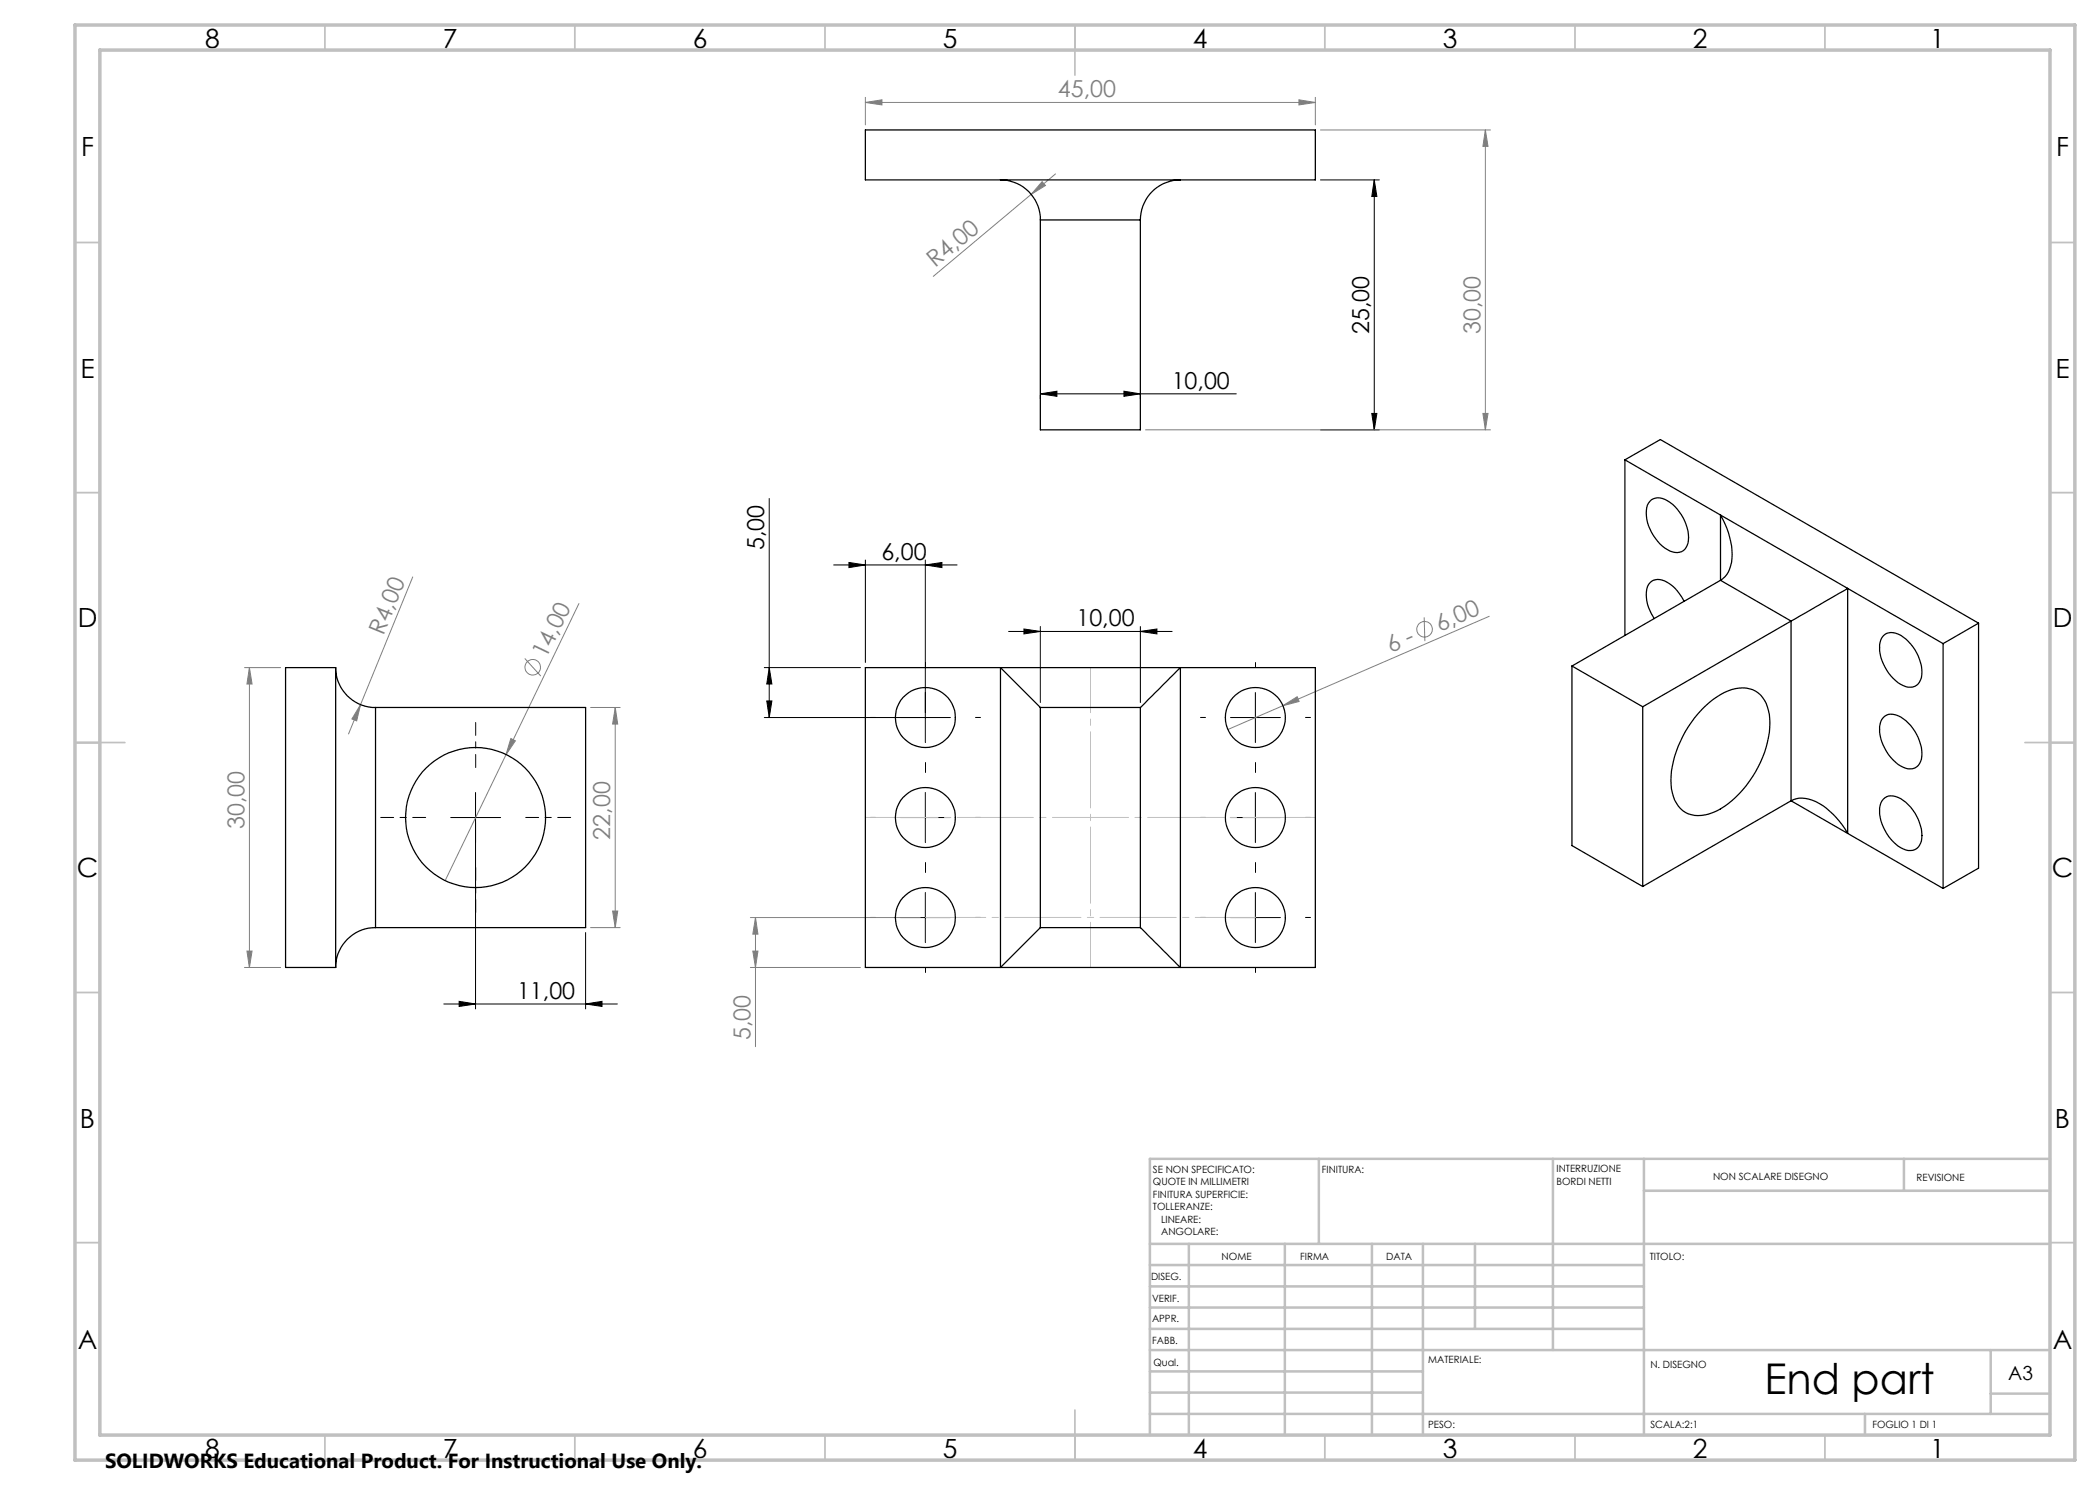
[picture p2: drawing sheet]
<svg xmlns="http://www.w3.org/2000/svg" width="420mm" height="297mm" viewBox="0 0 420 297" stroke-linecap="round" stroke-linejoin="round" font-family="sans-serif">
<g fill="none" stroke="#808080" stroke-width=".2">
<path d="M173.1 19.5v5.5M259.8 20l3.3 .5-3.3 .5zM263.1 19.5v5.5M173.1 20.5l3.3-.5v1zM173.1 20.5h90M208.4 36.3l.7 .8-2.9 1.8zM211.1 34.8l-24.4 20.5M264.1 26h34M297.1 26l.5 3.3h-1zM297.1 26v60M229.1 86h69M296.6 82.7h1l-.5 3.3z"/>
<path d="M82.5 115.4l-12.8 31.4M48.9 133.5h7.2M49.9 133.5l.5 3.3h-1zM49.9 133.5v60M105 131.7l3.2 3.5M115.8 120.7l-26.8 55.4M284.8 123.5l.2 4.7M297.9 123.3l-52.3 22.6M72.1 140.9l-.8 3.3-.9-.4zM102.2 147.7l.9 .5-1.9 2.7zM118.1 141.5h5.9M123 141.5l.5 3.3h-1z"/>
<path d="M123 141.5v44M256.6 141.1l2.8-1.8 .4 1zM48.9 193.5h7.2M49.4 190.2h1l-.5 3.3zM118.1 185.5h5.9M122.5 182.2h1l-.5 3.3zM150.1 183.5h34M150.1 193.5h22M150.6 190.2h1l-.5 3.3zM151.1 183.5l.5 3.3h-1zM151.1 183.5v25.8"/>
<circle cx="106.5" cy="133.4" r="1.56"/>
<circle cx="284.9" cy="125.9" r="1.56"/>
</g>
<g fill="none" stroke="#000" stroke-width=".2">
<path d="M264.1 36h11.8M274.8 36l.6 3.3h-1zM274.8 36v50M208.1 78.8l3.3-.6v1.1zM208.1 79v.8M208.1 78.8h39.2M224.8 78.2l3.3 .6-3.3 .5zM228.1 79v.8M153.8 99.7v43.8M264.1 86h11.8M274.4 82.7h1l-.6 3.3zM166.7 113h24.7"/>
<path d="M169.8 112.5l3.3 .5-3.3 .5zM173.1 112v20.5M185.1 113l3.3-.5v1zM185.1 112v36.5M152.9 133.5h19.2M153.8 133.5l.6 3.3h-1zM201.7 126.3h32.7M204.8 125.8l3.3 .5-3.3 .5zM208.1 125.3v15.2M228.1 126.3l3.3-.5v1zM228.1 125.3v15.2M251.1 138.5v10"/>
<path d="M95.1 158.5v43.3M153.4 140.2h1l-.6 3.3zM185.1 158.5v10M190.1 143.5h-37.2M246.1 143.5h10M251.1 158.5v10M90.1 163.5h10M180.1 163.5h10M185.1 178.5v10M246.1 163.5h10M251.1 178.5v10M117.1 186.5v15.3"/>
<path d="M180.1 183.5h10M246.1 183.5h10M88.8 200.8h34.7M91.8 200.3l3.3 .5-3.3 .5zM117.1 200.8l3.3-.5v1z"/>
</g>
<g fill="none" stroke="#000" stroke-width=".2" stroke-dasharray="15.2 1.3 1.3 1.3">
<path d="M185.1 133.5v-1M251.1 133.5v-1M175.1 143.5h-1M185.1 153.5v1M185.1 153.5v-1M195.1 143.5h1M241.1 143.5h-1M251.1 153.5v1M251.1 153.5v-1M261.1 143.5h1M175.1 163.5h-1M185.1 173.5v-1"/>
<path d="M185.1 173.5v1M195.1 163.5h1M241.1 163.5h-1M251.1 173.5v1M251.1 173.5v-1M261.1 163.5h1M175.1 183.5h-1M185.1 193.5v1M195.1 183.5h1M241.1 183.5h-1M251.1 193.5v1M261.1 183.5h1"/>
</g>
<path d="M95.1 153.5v-9M85.1 163.5h-9M95.1 173.5v9M105.1 163.5h9" fill="none" stroke="#000" stroke-width=".2" stroke-dasharray="15.2 1.3 1.3 1.3" stroke-dashoffset="12.6"/>
<path d="M185.1 183.5h66" fill="none" stroke="#c0c0c0" stroke-width=".2" stroke-dasharray="15.2 1.3 1.3 1.3" stroke-dashoffset="3.2"/>
<path d="M173.1 163.5h90" fill="none" stroke="#c0c0c0" stroke-width=".2" stroke-dasharray="15.2 1.3 1.3 1.3" stroke-dashoffset=".7"/>
<path d="M218.1 133.5v60" fill="none" stroke="#c0c0c0" stroke-width=".2" stroke-dasharray="15.2 1.3 1.3 1.3" stroke-dashoffset="6.2"/>
<g fill="none" stroke="#c0c0c0" stroke-width=".35">
<path d="M65 5v5M115 5v5M165 5v5M215 5v10M265 5v5M315 5v5M365 5v5M15 48.5h5M410 48.5h5M15 98.5h5M410 98.5h5M15 148.5h10"/>
<path d="M405 148.5h10M15 198.5h5M410 198.5h5M15 248.5h5M410 248.5h5M65 287v5M115 287v5M165 287v5M215 282v10M265 287v5M315 287v5M365 287v5"/>
</g>
<g fill="none" stroke="#c0c0c0" stroke-width=".5">
<path d="M263.8 231.8v17M310.6 231.8v38.2M328.8 231.8v55.2M328.8 238.2h81.2M380.8 231.8v6.4M410 231.8h-180v55.2M230 248.8h180M230 257.3h98.8M230 253h98.8M237.8 248.8v38.2M257 248.8v38.2M274.4 248.8v38.2"/>
<path d="M284.6 248.8v38.2M295 248.8v17M230 265.8h98.8M230 261.5h98.8M230 278.5h54.6M230 274.3h54.6M230 270h180M398.1 270v12.8M398.1 278.7h11.9M230 282.8h180M373 282.8v4.2"/>
</g>
<path d="M15 5h400v287h-400zM20 10h390v277h-390z" fill="none" stroke="#c0c0c0" stroke-width=".7"/>
<path d="M151.1 183.5l.5 3.3h-1zM150.6 190.2h1l-.5 3.3z" fill="#808080"/>
<g fill="#000">
<path d="M274.8 36l.6 3.3h-1zM274.4 82.7h1l-.6 3.3z"/>
<path d="M185.1 113l3.3-.5v1zM169.8 112.5l3.3 .5-3.3 .5z"/>
<path d="M204.8 125.8l3.3 .5-3.3 .5zM228.1 126.3l3.3-.5v1zM91.8 200.3l3.3 .5-3.3 .5zM117.1 200.8l3.3-.5v1zM208.1 78.8l3.3-.6v1.1zM224.8 78.2l3.3 .6-3.3 .5z"/>
<path d="M153.4 140.2h1l-.6 3.3zM153.8 133.5l.6 3.3h-1z"/>
</g>
<g fill="#808080">
<path d="M256.6 141.1l2.8-1.8 .4 1z"/>
<path d="M208.4 36.3l.7 .8-2.9 1.8z"/>
<path d="M102.2 147.7l.9 .5-1.9 2.7z"/>
<path d="M72.1 140.9l-.8 3.3-.9-.4z"/>
<path d="M259.8 20l3.3 .5-3.3 .5zM173.1 20.5l3.3-.5v1z"/>
<path d="M123 141.5l.5 3.3h-1zM122.5 182.2h1l-.5 3.3zM49.9 133.5l.5 3.3h-1zM49.4 190.2h1l-.5 3.3zM297.1 26l.5 3.3h-1zM296.6 82.7h1l-.5 3.3z"/>
</g>
<g fill="none" stroke="#000" stroke-width=".25">
<path d="M173.1 26h90v10h-90zM200.1 36a7.9 7.9 0 0 1 8 8M236.1 36a8 8 0 0 0-8 8M208.1 44v42h20v-42M208.1 44h20M325 92l63.6 36.7M325 92l7.1-4.1 63.6 36.7M325 92v35.1M330.3 99.9a3.2 3.2 0 0 1 3.7 .6 8.9 8.9 0 0 1 3.6 8.1 2.37 2.37 0 0 1-3.6 1.6 8.9 8.9 0 0 1-4.6-8.7 2.66 2.66 0 0 1 .9-1.6zM344.1 103a14.4 14.4 0 0 1 2 10.1 4.4 4.4 0 0 1-2 3zM344.1 116.1l-29.7 17.1M344.1 116.1l14.1 8.1"/>
<path d="M67.1 133.5a7.9 7.9 0 0 0 8 8M67.1 133.5h-10v60h10M67.1 133.5v60M173.1 133.5h90v60h-90zM314.4 133.2l14.1 8.2M314.4 133.2v35.9l14.1 8.2M336.8 120.3a6.9 6.9 0 0 0-5.3-4.4 2.51 2.51 0 0 0-2.3 3 8.7 8.7 0 0 0 1.6 4.8M358.2 124.2l11.3-6.5v49M358.2 124.2l-29.7 17.2M358.2 124.2v36M376.7 127.2a2.73 2.73 0 0 1 3.5-.1 9 9 0 0 1 4.1 8.4 2.38 2.38 0 0 1-3.7 1.6 9.1 9.1 0 0 1-4.7-8.1 3 3 0 0 1 .8-1.8zM388.6 128.7v49"/>
<path d="M395.7 124.6v49l-7.1 4.1M395.7 124.6l-7.1 4.1M75.1 141.5h42v44h-42M75.1 141.5v44M208.1 141.5l-8-8v60l8-8M208.1 141.5h20M208.1 141.5v44M228.1 141.5l8-8v60l-8-8M228.1 141.5v44M328.5 141.4v35.9M340.3 142a12.9 12.9 0 0 1 7.6-4.4 5.2 5.2 0 0 1 5.8 4.5 17.8 17.8 0 0 1-2.6 12.3 18.9 18.9 0 0 1-8.6 8.1 5.5 5.5 0 0 1-7.6-2.5 13.5 13.5 0 0 1 .4-9.8 22.8 22.8 0 0 1 5-8.2zM376.7 143.5a2.73 2.73 0 0 1 3.5-.1 9 9 0 0 1 4.1 8.5 2.38 2.38 0 0 1-3.7 1.6 9.1 9.1 0 0 1-4.7-8.2 3 3 0 0 1 .8-1.8z"/>
<path d="M376.7 159.8a2.73 2.73 0 0 1 3.5-.1 9 9 0 0 1 4.1 8.5 2.38 2.38 0 0 1-3.7 1.6 9.1 9.1 0 0 1-4.7-8.2 3 3 0 0 1 .8-1.8zM358.2 160.2a6.2 6.2 0 0 1 6.4 .9 17.2 17.2 0 0 1 4.9 5.6M358.2 160.2l-29.7 17.1M358.2 160.2l11.3 6.5M369.5 166.7l19.1 11M75.1 185.5a7.9 7.9 0 0 0-8 8M208.1 185.5h20"/>
<circle cx="185.1" cy="143.5" r="6"/>
<circle cx="251.1" cy="143.5" r="6"/>
<circle cx="95.1" cy="163.5" r="14"/>
<circle cx="185.1" cy="163.5" r="6"/>
<circle cx="251.1" cy="163.5" r="6"/>
<circle cx="185.1" cy="183.5" r="6"/>
<circle cx="251.1" cy="183.5" r="6"/>
</g>
<text font-size="8.5" x="352.9" y="278.7">End part</text>
<g font-size="5.3">
<text x="41" y="9.5">8</text>
<text x="88.5" y="9.5">7</text>
<text x="138.5" y="9.5">6</text>
<text x="188.5" y="9.5">5</text>
<text x="238.5" y="9.5">4</text>
<text x="288.5" y="9.5">3</text>
<text x="338.5" y="9.5">2</text>
<text x="386" y="9.5">1</text>
<text x="16.2" y="31.3">F</text>
<text x="411.2" y="31.3">F</text>
<text x="16.1" y="75.5">E</text>
<text x="411.1" y="75.5">E</text>
<text x="15.5" y="125.5">D</text>
<text x="410.5" y="125.5">D</text>
<text x="15.4" y="175.5">C</text>
<text x="410.4" y="175.5">C</text>
<text x="16" y="225.5">B</text>
<text x="411" y="225.5">B</text>
<text x="15.5" y="269.8">A</text>
<text x="410.5" y="269.8">A</text>
<text x="41" y="291.5">8</text>
<text x="88.5" y="291.5">7</text>
<text x="138.5" y="291.5">6</text>
<text x="188.5" y="291.5">5</text>
<text x="238.5" y="291.5">4</text>
<text x="288.5" y="291.5">3</text>
<text x="338.5" y="291.5">2</text>
<text x="386" y="291.5">1</text>
</g>
<g font-size="4.7" fill="#808080">
<text x="211.6" y="19.5">45,00</text>
<text x="187" y="53.7" transform="rotate(-40 187 53.7)">R4,00</text>
<text x="296.1" y="66.8" transform="rotate(-90 296.1 66.8)">30,00</text>
<text x="76.7" y="127.2" transform="rotate(-68 76.7 127.2)">R4,00</text>
<text x="109.2" y="131.9" transform="rotate(-64 109.2 131.9)">14,00</text>
<text x="278.1" y="130.6" transform="rotate(-23 278.1 130.6)">6 -</text>
<text x="288" y="126.4" transform="rotate(-23 288 126.4)">6,00</text>
<text x="48.9" y="165.9" transform="rotate(-90 48.9 165.9)">30,00</text>
<text x="122" y="167.9" transform="rotate(-90 122 167.9)">22,00</text>
<text x="150.1" y="208" transform="rotate(-90 150.1 208)">5,00</text>
</g>
<g font-size="4.7">
<text x="273.9" y="66.8" transform="rotate(-90 273.9 66.8)">25,00</text>
<text x="234.3" y="77.7">10,00</text>
<text x="152.9" y="110" transform="rotate(-90 152.9 110)">5,00</text>
<text x="176.3" y="112">6,00</text>
<text x="215.3" y="125.3">10,00</text>
<text x="103.4" y="199.8">11,00</text>
</g>
<text font-size="4.1" x="21" y="293.7">SOLIDWORKS Educational Product. For Instructional Use Only.</text>
<text font-size="3.9" x="401.6" y="276">A3</text>
<g font-size="2">
<text x="230.6" y="234.6">SE NON SPECIFICATO:</text>
<text x="230.6" y="237.1">QUOTE IN MILLIMETRI</text>
<text x="230.6" y="239.6">FINITURA SUPERFICIE:</text>
<text x="264.4" y="234.6">FINITURA:</text>
<text x="311.3" y="234.5">INTERRUZIONE</text>
<text x="311.3" y="237">BORDI NETTI</text>
<text x="342.6" y="236">NON SCALARE DISEGNO</text>
<text x="383.3" y="236.2">REVISIONE</text>
<text x="230.6" y="242.1">TOLLERANZE:</text>
<text x="232.2" y="244.6">LINEARE:</text>
<text x="232.2" y="247.1">ANGOLARE:</text>
<text x="244.3" y="252">NOME</text>
<text x="260" y="251.9">FIRMA</text>
<text x="277.2" y="251.9">DATA</text>
<text x="330" y="251.9">TITOLO:</text>
<text x="230.2" y="256.1">DISEG.</text>
<text x="230.4" y="260.3">VERIF.</text>
<text x="230.4" y="264.4">APPR.</text>
<text x="230.5" y="268.8">FABB.</text>
<text x="230.7" y="273.1">Qual.</text>
<text x="285.7" y="272.5">MATERIALE:</text>
<text x="330.1" y="273.6">N. DISEGNO</text>
<text x="285.6" y="285.5">PESO:</text>
<text x="330.1" y="285.6">SCALA:2:1</text>
<text x="374.5" y="285.6">FOGLIO 1 DI 1</text>
</g>
</svg>
